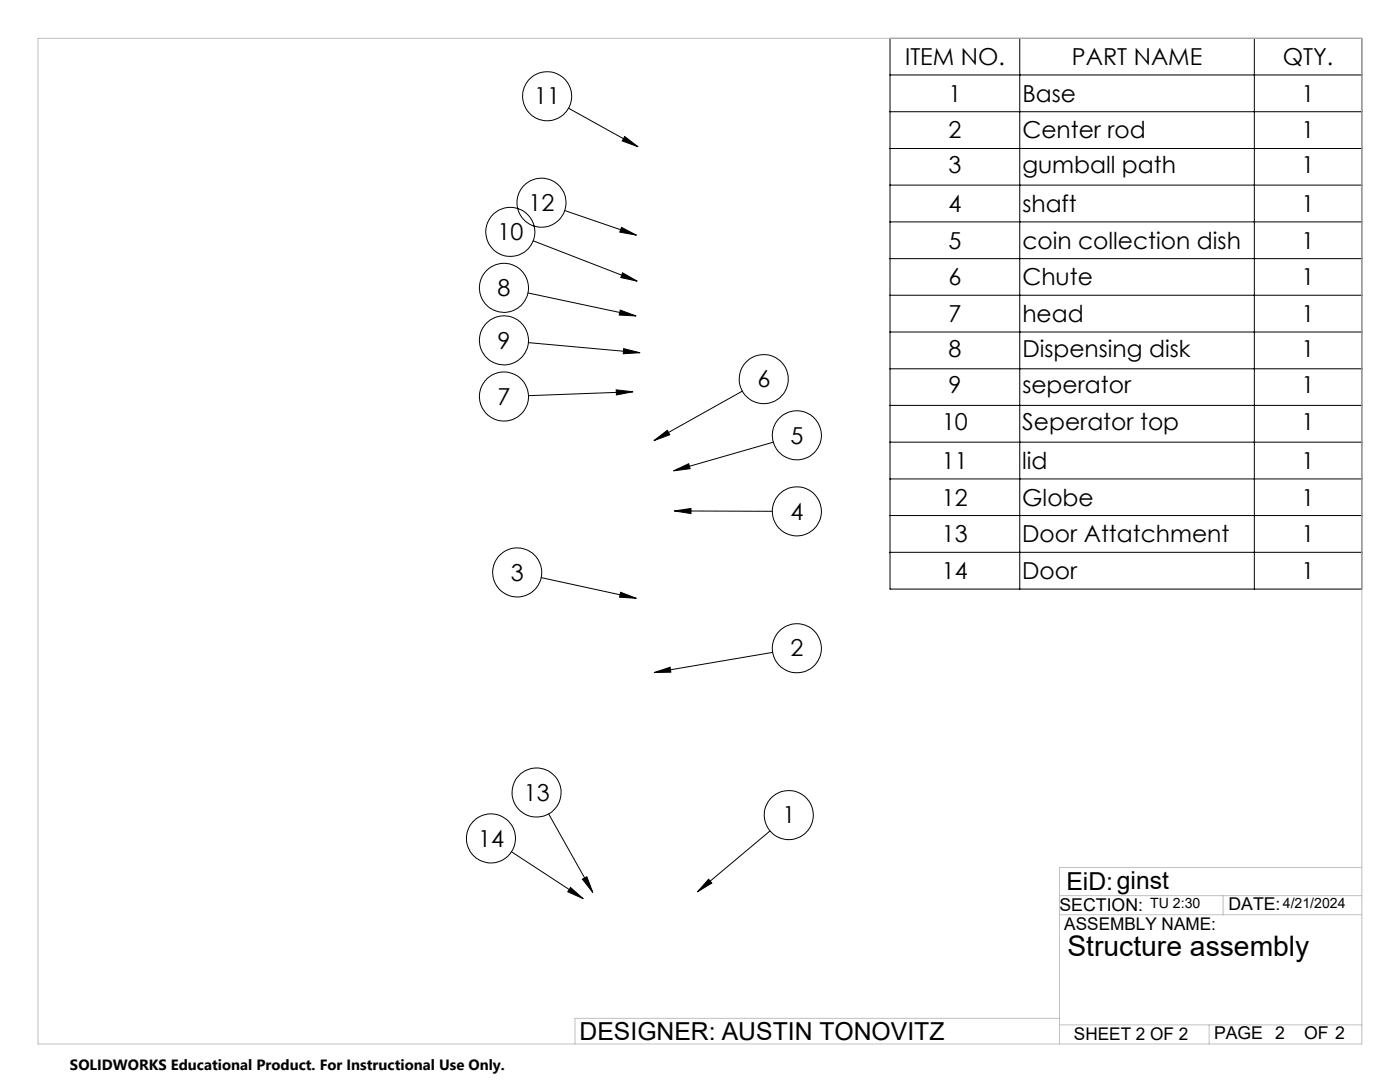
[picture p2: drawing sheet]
<svg xmlns="http://www.w3.org/2000/svg" width="279mm" height="216mm" viewBox="0 0 279 216" stroke-linecap="round" stroke-linejoin="round" font-family="sans-serif">
<g fill="none" stroke="#000" stroke-width=".2">
<path d="M177.6 7.7h94.2v109.8h-94.2zM177.6 15h94.2M203.5 7.7v109.8M250.3 7.7v109.8M113.5 21.6l13.8 7.7M124.7 27.2l2.6 2.1-3.1-1.2zM177.6 22.3h94.2M177.6 29.6h94.2M177.6 36.9h94.2M105.4 58.5l21.5 4.5M106.4 48l20.7 8.1M112.7 42l14.3 4.9"/>
<path d="M124 45.4l3 1.5-3.3-.6zM124.2 54.4l2.9 1.7-3.2-.7zM177.6 44.3h94.2M177.6 51.6h94.2M177.6 58.9h94.2M105.4 68.4l22.3 2M123 77.8l3.3 .4-3.3 .6zM123.8 61.9l3.1 1.1-3.3-.1zM124.5 69.6l3.2 .8-3.3 .2zM126.3 78.2l-20.8 .8M148.2 78l-17.7 9.9M177.6 66.3h94.2"/>
<path d="M177.6 73.6h94.2M130.5 87.9l2.7-2 .5 .8zM134.4 93.9l3-1.4 .3 1zM154.3 88.2l-19.9 5.7M177.6 80.9h94.2M177.6 88.2h94.2M177.6 95.6h94.2M108 115.3l19 4.1M123.9 118.2l3.1 1.2-3.4-.2zM134.6 102h19.5M134.6 102l3.3-.5v1zM177.6 102.9h94.2"/>
<path d="M177.6 110.2h94.2M130.6 134.2l3.1-1.1 .2 1zM154.2 130.2l-23.6 4M102.1 170l14.3 9.3M109.5 162.4l8.8 15.6M113.9 177.1l2.5 2.2-3.1-1.4zM116.2 175.4l.9-.5 1.2 3.1zM141.4 175.4l.7 .8-2.9 1.7zM153.7 165.8l-14.5 12.1"/>
<circle cx="109.2" cy="19.2" r="4.9"/>
<circle cx="100.6" cy="57.4" r="4.9"/>
<circle cx="101.8" cy="46.3" r="4.9"/>
<circle cx="108.1" cy="40.4" r="4.9"/>
<circle cx="100.6" cy="67.9" r="4.9"/>
<circle cx="100.6" cy="79.1" r="4.9"/>
<circle cx="152.4" cy="75.7" r="4.9"/>
<circle cx="159" cy="86.9" r="4.9"/>
<circle cx="103.2" cy="114.2" r="4.9"/>
<circle cx="159" cy="102" r="4.9"/>
<circle cx="159" cy="129.3" r="4.9"/>
<circle cx="107.1" cy="158.1" r="4.9"/>
<circle cx="98" cy="167.3" r="4.9"/>
<circle cx="157.4" cy="162.6" r="4.9"/>
</g>
<path d="M7.6 7.7h264.2v200.6h-264.2zM211.5 178.7h60.3M244.1 178.7v3.8M271.8 173.1h-60.3v35.2M211.5 182.5h60.3M211.5 204.5h60.3M211.5 203.2h-96.7v5.1M241.3 204.5v3.8" fill="none" stroke="#c0c0c0" stroke-width=".2"/>
<path d="M124.7 27.2l2.6 2.1-3.1-1.2zM124 45.4l3 1.5-3.3-.6zM124.2 54.4l2.9 1.7-3.2-.7zM123.8 61.9l3.1 1.1-3.3-.1zM124.5 69.6l3.2 .8-3.3 .2zM123 77.8l3.3 .4-3.3 .6zM130.5 87.9l2.7-2 .5 .8zM134.4 93.9l3-1.4 .3 1zM134.6 102l3.3-.5v1zM123.9 118.2l3.1 1.2-3.4-.2zM130.6 134.2l3.1-1.1 .2 1zM141.4 175.4l.7 .8-2.9 1.7zM116.2 175.4l.9-.5 1.2 3.1zM113.9 177.1l2.5 2.2-3.1-1.4z" fill="#000"/>
<text font-size="5.6" x="213" y="190.7">Structure assembly</text>
<g font-size="4.9">
<text x="212.8" y="177.6">EiD:ginst</text>
<text x="115.7" y="207.5">DESIGNER: AUSTIN TONOVITZ</text>
</g>
<g font-size="4.7">
<text x="180.6" y="13">ITEM NO.</text>
<text x="213.9" y="13">PART NAME</text>
<text x="256" y="13">QTY.</text>
<text x="106.6" y="20.8">11</text>
<text x="189.3" y="20.3">1</text>
<text x="204" y="20.3">Base</text>
<text x="259.8" y="20.3">1</text>
<text x="189.3" y="27.6">2</text>
<text x="204" y="27.6">Center rod</text>
<text x="259.8" y="27.6">1</text>
<text x="189.3" y="34.5">3</text>
<text x="204" y="34.5">gumball path</text>
<text x="259.8" y="34.5">1</text>
<text x="99.3" y="47.9">10</text>
<text x="105.5" y="42.1">12</text>
<text x="189.3" y="42.3">4</text>
<text x="204" y="42.3">shaft</text>
<text x="259.8" y="42.3">1</text>
<text x="189.3" y="49.6">5</text>
<text x="204" y="49.6">coin collection dish</text>
<text x="259.8" y="49.6">1</text>
<text x="99.3" y="59.1">8</text>
<text x="189.3" y="56.9">6</text>
<text x="204" y="56.9">Chute</text>
<text x="259.8" y="56.9">1</text>
<text x="189.3" y="64.2">7</text>
<text x="204" y="64.2">head</text>
<text x="259.8" y="64.2">1</text>
<text x="99.3" y="69.6">9</text>
<text x="189.3" y="71.1">8</text>
<text x="204" y="71.1">Dispensing disk</text>
<text x="259.8" y="71.1">1</text>
<text x="151.1" y="77.3">6</text>
<text x="99.3" y="80.8">7</text>
<text x="189.3" y="78.5">9</text>
<text x="204" y="78.5">seperator</text>
<text x="259.8" y="78.5">1</text>
<text x="157.8" y="88.5">5</text>
<text x="188" y="85.8">10</text>
<text x="204" y="85.8">Seperator top</text>
<text x="259.8" y="85.8">1</text>
<text x="188" y="93.6">11</text>
<text x="204" y="93.6">lid</text>
<text x="259.8" y="93.6">1</text>
<text x="188" y="100.9">12</text>
<text x="204" y="100.9">Globe</text>
<text x="259.8" y="100.9">1</text>
<text x="157.8" y="103.7">4</text>
<text x="188" y="108.2">13</text>
<text x="204" y="108.2">Door Attatchment</text>
<text x="259.8" y="108.2">1</text>
<text x="101.9" y="115.9">3</text>
<text x="188" y="115.5">14</text>
<text x="204" y="115.5">Door</text>
<text x="259.7" y="115.5">1</text>
<text x="157.8" y="131">2</text>
<text x="104.5" y="159.8">13</text>
<text x="156.1" y="164.3">1</text>
<text x="95.4" y="168.9">14</text>
</g>
<g font-size="3.5">
<text x="211.5" y="181.7">SECTION:</text>
<text x="212.4" y="185.6">ASSEMBLY NAME:</text>
<text x="245.2" y="181.6">DATE:</text>
<text x="214.3" y="207.5">SHEET 2 OF 2</text>
<text x="242.3" y="207.4">PAGE 2</text>
<text x="260.3" y="207.3">OF 2</text>
</g>
<text font-size="3" x="14" y="213.5">SOLIDWORKS Educational Product. For Instructional Use Only.</text>
<g font-size="2.8">
<text x="229.5" y="181.2">TU 2:30</text>
<text x="256" y="181.1">4/21/2024</text>
</g>
</svg>
